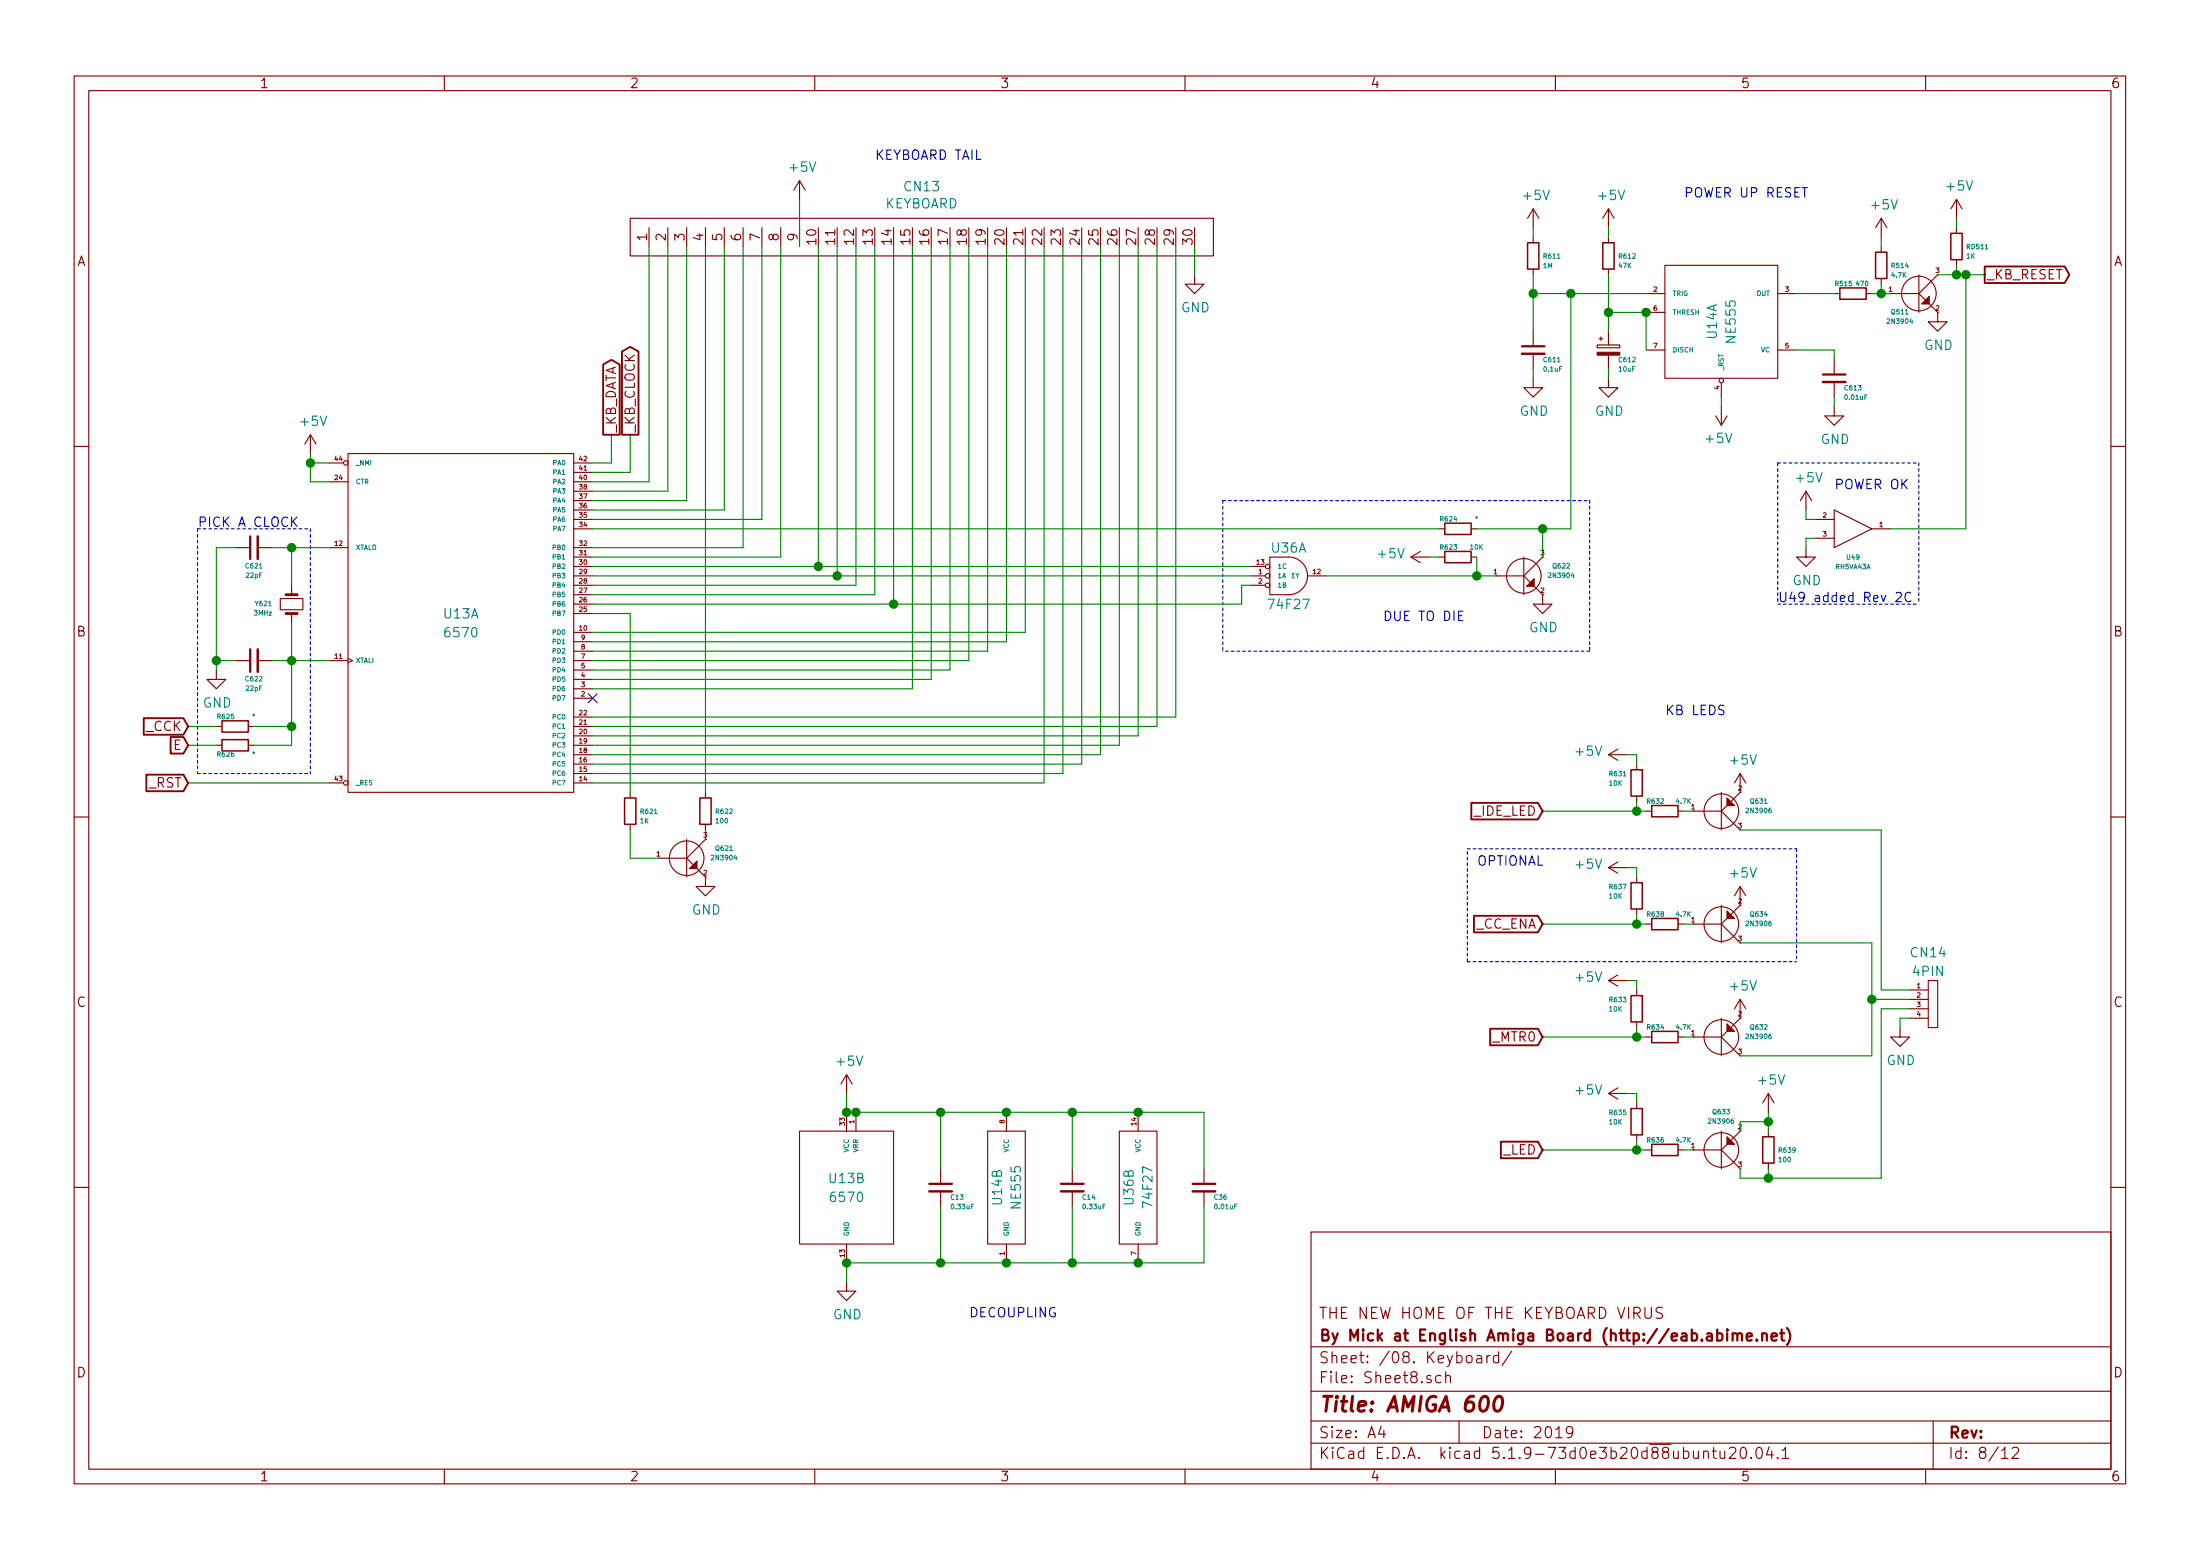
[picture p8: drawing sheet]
EESchema Schematic File Version 4
EELAYER 30 0
EELAYER END
$Descr A4 11693 8268
encoding utf-8
Sheet 8 12
Title "AMIGA 600"
Date "2019"
Rev ""
Comp "By Mick at English Amiga Board (http://eab.abime.net)"
Comment1 "THE NEW HOME OF THE KEYBOARD VIRUS"
Comment2 ""
Comment3 ""
Comment4 ""
$EndDescr
$Comp
L MyLibrary:4PIN CN14
U 1 1
P 10250 5300
F 0 "CN14" H 10250 5550 50  0000 C CNN
F 1 "4PIN" H 10250 5450 50  0000 C CNN
F 2 "MyLibrary:1x04_P2.54" H 10300 5250 50  0001 C CNN
F 3 "" H 10300 5250 50  0001 C CNN
	1    10250 5300
	1    0    0    -1  
$EndComp
Wire Wire Line
	10150 5250 10000 5250
Wire Wire Line
	10150 5300 9950 5300
Wire Wire Line
	8200 6100 8700 6100
Wire Wire Line
	8700 5850 8700 5800
Connection ~ 8700 6100
Wire Wire Line
	8700 6100 8700 6050
Wire Wire Line
	8750 6100 8700 6100
$Comp
L Device:R_Small R?
U 1 1
P 8700 5950
AR Path="/5D7A856D" Ref="R?"  Part="1" 
AR Path="/5DA623B3/5D7A856D" Ref="R?"  Part="1" 
AR Path="/5E01FB57/5D7A856D" Ref="R?"  Part="1" 
AR Path="/5DAF8FF2/5D7A856D" Ref="R?"  Part="1" 
AR Path="/5F45EE86/5D7A856D" Ref="R?"  Part="1" 
AR Path="/5DC36CF9/5D7A856D" Ref="R635"  Part="1" 
F 0 "R635" H 8550 6000 25  0000 L CNN
F 1 "10K" H 8550 5950 25  0000 L CNN
F 2 "MyLibrary:SMD_1206" H 8700 5950 50  0001 C CNN
F 3 "~" H 8700 5950 50  0001 C CNN
	1    8700 5950
	1    0    0    -1  
$EndComp
Text GLabel 8200 6100 0    50   Input ~ 0
_LED
Wire Wire Line
	8200 5500 8700 5500
Connection ~ 8700 5500
Wire Wire Line
	8700 5500 8700 5450
Wire Wire Line
	8750 5500 8700 5500
Text GLabel 8200 5500 0    50   Input ~ 0
_MTR0
Wire Wire Line
	8200 4900 8700 4900
Connection ~ 8700 4900
Wire Wire Line
	8700 4900 8700 4850
Wire Wire Line
	8750 4900 8700 4900
Text GLabel 8200 4900 0    50   Input ~ 0
_CC_ENA
Wire Wire Line
	10000 5350 10150 5350
$Comp
L MyLibrary:KEYBOARD CN13
U 1 1
P 4900 1250
F 0 "CN13" V 5165 1250 50  0000 C CNN
F 1 "KEYBOARD" V 5074 1250 50  0000 C CNN
F 2 "MyLibrary:FFC-30" H 4900 400 50  0001 C CNN
F 3 "" H 4900 400 50  0001 C CNN
	1    4900 1250
	0    -1   -1   0   
$EndComp
Wire Wire Line
	3150 2550 3450 2550
Wire Wire Line
	3450 2550 3450 1300
Wire Wire Line
	3150 2600 3550 2600
Wire Wire Line
	3550 2600 3550 1300
Wire Wire Line
	3150 2650 3650 2650
Wire Wire Line
	3650 2650 3650 1300
Wire Wire Line
	3150 2700 3850 2700
Wire Wire Line
	3850 2700 3850 1300
Wire Wire Line
	3950 1300 3950 2900
Wire Wire Line
	3950 2900 3150 2900
Wire Wire Line
	3150 2750 4050 2750
Wire Wire Line
	4050 2750 4050 1300
Wire Wire Line
	3150 2950 4150 2950
Wire Wire Line
	4150 2950 4150 1300
Wire Wire Line
	3150 3000 4350 3000
Wire Wire Line
	4350 3000 4350 1300
Wire Wire Line
	4250 1300 4250 1050
Wire Wire Line
	3150 3050 4450 3050
Wire Wire Line
	4450 3050 4450 1300
Connection ~ 4450 3050
Connection ~ 4350 3000
Wire Wire Line
	3150 3100 4550 3100
Wire Wire Line
	4550 3100 4550 1300
Wire Wire Line
	3150 3150 4650 3150
Wire Wire Line
	4650 3150 4650 1300
Wire Wire Line
	3150 3200 4750 3200
Wire Wire Line
	4750 3200 4750 1300
Wire Wire Line
	3150 3350 5450 3350
Wire Wire Line
	5450 3350 5450 1300
Wire Wire Line
	3150 3400 5350 3400
Wire Wire Line
	5350 3400 5350 1300
Wire Wire Line
	3150 3450 5250 3450
Wire Wire Line
	5250 3450 5250 1300
Wire Wire Line
	3150 3500 5150 3500
Wire Wire Line
	5150 3500 5150 1300
Wire Wire Line
	3150 3550 5050 3550
Wire Wire Line
	5050 3550 5050 1300
Wire Wire Line
	3150 3600 4950 3600
Wire Wire Line
	4950 3600 4950 1300
Wire Wire Line
	3150 3650 4850 3650
Wire Wire Line
	4850 3650 4850 1300
Wire Wire Line
	3150 3800 6250 3800
Wire Wire Line
	6250 3800 6250 1300
Wire Wire Line
	3150 3850 6150 3850
Wire Wire Line
	6150 3850 6150 1300
Wire Wire Line
	3150 3900 6050 3900
Wire Wire Line
	6050 3900 6050 1300
Wire Wire Line
	3150 3950 5950 3950
Wire Wire Line
	5950 3950 5950 1300
Wire Wire Line
	3150 4000 5850 4000
Wire Wire Line
	5850 4000 5850 1300
Wire Wire Line
	3150 4050 5750 4050
Wire Wire Line
	5750 4050 5750 1300
Wire Wire Line
	3150 4100 5650 4100
Wire Wire Line
	5650 4100 5650 1300
Wire Wire Line
	3150 4150 5550 4150
Wire Wire Line
	5550 4150 5550 1300
Wire Wire Line
	6350 1300 6350 1450
$Comp
L Device:Crystal_Small Y621
U 1 1
P 1550 3200
F 0 "Y621" V 1550 3300 25  0000 L CNN
F 1 "3MHz" V 1500 3300 25  0000 L CNN
F 2 "MyLibrary:Resonator" H 1550 3200 50  0001 C CNN
F 3 "~" H 1550 3200 50  0001 C CNN
	1    1550 3200
	0    -1   -1   0   
$EndComp
Wire Wire Line
	1550 3100 1550 2900
$Comp
L Device:C_Small EC?
U 1 1
P 1350 2900
AR Path="/5D4BF404" Ref="EC?"  Part="1" 
AR Path="/5DA623B3/5D4BF404" Ref="EC?"  Part="1" 
AR Path="/5E01FB57/5D4BF404" Ref="EC?"  Part="1" 
AR Path="/5DAF8FF2/5D4BF404" Ref="EC?"  Part="1" 
AR Path="/5DC36CF9/5D4BF404" Ref="C621"  Part="1" 
F 0 "C621" V 1250 2900 25  0000 C CNN
F 1 "22pF" V 1200 2900 25  0000 C CNN
F 2 "MyLibrary:SMD_1206" H 1350 2900 50  0001 C CNN
F 3 "~" H 1350 2900 50  0001 C CNN
	1    1350 2900
	0    -1   -1   0   
$EndComp
$Comp
L Device:C_Small EC?
U 1 1
P 1350 3500
AR Path="/5D4C386C" Ref="EC?"  Part="1" 
AR Path="/5DA623B3/5D4C386C" Ref="EC?"  Part="1" 
AR Path="/5E01FB57/5D4C386C" Ref="EC?"  Part="1" 
AR Path="/5DAF8FF2/5D4C386C" Ref="EC?"  Part="1" 
AR Path="/5DC36CF9/5D4C386C" Ref="C622"  Part="1" 
F 0 "C622" V 1250 3500 25  0000 C CNN
F 1 "22pF" V 1200 3500 25  0000 C CNN
F 2 "MyLibrary:SMD_1206" H 1350 3500 50  0001 C CNN
F 3 "~" H 1350 3500 50  0001 C CNN
	1    1350 3500
	0    -1   -1   0   
$EndComp
Wire Wire Line
	1450 3500 1550 3500
Connection ~ 1550 3500
Wire Wire Line
	1450 2900 1550 2900
Wire Wire Line
	1250 3500 1150 3500
Wire Wire Line
	1150 3500 1150 2900
Wire Wire Line
	1150 2900 1250 2900
Wire Wire Line
	1150 3500 1150 3550
Connection ~ 1150 3500
$Comp
L Device:R_Small R625
U 1 1
P 1250 3850
F 0 "R625" V 1300 3900 25  0000 C CNN
F 1 "*" V 1300 3750 25  0000 C CNN
F 2 "MyLibrary:SMD_1206" H 1250 3850 50  0001 C CNN
F 3 "~" H 1250 3850 50  0001 C CNN
	1    1250 3850
	0    -1   -1   0   
$EndComp
Wire Wire Line
	1350 3850 1550 3850
Wire Wire Line
	1350 3950 1550 3950
Wire Wire Line
	1550 3950 1550 3850
Text GLabel 1000 3850 0    50   Input ~ 0
_CCK
Text GLabel 1000 3950 0    50   Input ~ 0
E
Text GLabel 1000 4150 0    50   Input ~ 0
_RST
Connection ~ 1550 3850
Wire Wire Line
	1550 3500 1550 3850
Wire Wire Line
	1550 3300 1550 3500
$Comp
L Device:R_Small R621
U 1 1
P 3350 4300
F 0 "R621" H 3400 4300 25  0000 L CNN
F 1 "1K" H 3400 4250 25  0000 L CNN
F 2 "MyLibrary:SMD_1206" H 3350 4300 50  0001 C CNN
F 3 "~" H 3350 4300 50  0001 C CNN
	1    3350 4300
	1    0    0    -1  
$EndComp
$Comp
L MyLibrary:74F27 U36
U 1 1
P 6850 3050
F 0 "U36" H 6850 3200 50  0000 C CNN
F 1 "74F27" H 6850 2900 50  0000 C CNN
F 2 "MyLibrary:SOIC-14" H 6900 3200 50  0001 C CNN
F 3 "" H 6900 3200 50  0001 C CNN
	1    6850 3050
	1    0    0    -1  
$EndComp
Wire Wire Line
	3150 2800 7650 2800
$Comp
L Device:R_Small R?
U 1 1
P 7750 2950
AR Path="/5D622A06" Ref="R?"  Part="1" 
AR Path="/5DA623B3/5D622A06" Ref="R?"  Part="1" 
AR Path="/5E01FB57/5D622A06" Ref="R?"  Part="1" 
AR Path="/5DAF8FF2/5D622A06" Ref="R?"  Part="1" 
AR Path="/5F45EE86/5D622A06" Ref="R?"  Part="1" 
AR Path="/5DC36CF9/5D622A06" Ref="R623"  Part="1" 
F 0 "R623" V 7800 3000 25  0000 C CNN
F 1 "10K" V 7800 2850 25  0000 C CNN
F 2 "MyLibrary:SMD_1206" H 7750 2950 50  0001 C CNN
F 3 "~" H 7750 2950 50  0001 C CNN
	1    7750 2950
	0    -1   -1   0   
$EndComp
Wire Wire Line
	7600 2950 7650 2950
$Comp
L Device:R_Small R?
U 1 1
P 7750 2800
AR Path="/5D5E87E0" Ref="R?"  Part="1" 
AR Path="/5DA623B3/5D5E87E0" Ref="R?"  Part="1" 
AR Path="/5E01FB57/5D5E87E0" Ref="R?"  Part="1" 
AR Path="/5DAF8FF2/5D5E87E0" Ref="R?"  Part="1" 
AR Path="/5F45EE86/5D5E87E0" Ref="R?"  Part="1" 
AR Path="/5DC36CF9/5D5E87E0" Ref="R624"  Part="1" 
F 0 "R624" V 7800 2850 25  0000 C CNN
F 1 "*" V 7800 2700 25  0000 C CNN
F 2 "MyLibrary:SMD_1206" H 7750 2800 50  0001 C CNN
F 3 "~" H 7750 2800 50  0001 C CNN
	1    7750 2800
	0    -1   -1   0   
$EndComp
Wire Wire Line
	9750 2100 9750 2150
Wire Wire Line
	9750 1850 9750 1900
$Comp
L Device:C_Small C?
U 1 1
P 9750 2000
AR Path="/5D5C2C55" Ref="C?"  Part="1" 
AR Path="/5DA623B3/5D5C2C55" Ref="C?"  Part="1" 
AR Path="/5E01FB57/5D5C2C55" Ref="C?"  Part="1" 
AR Path="/5DAF8FF2/5D5C2C55" Ref="C?"  Part="1" 
AR Path="/5DC36CF9/5D5C2C55" Ref="C613"  Part="1" 
F 0 "C613" H 9800 1950 25  0000 L CNN
F 1 "0.01uF" H 9800 1900 25  0000 L CNN
F 2 "MyLibrary:SMD_1206" H 9750 2000 50  0001 C CNN
F 3 "~" H 9750 2000 50  0001 C CNN
	1    9750 2000
	1    0    0    -1  
$EndComp
Wire Wire Line
	8150 1950 8150 2000
Wire Wire Line
	8550 1950 8550 2000
Wire Wire Line
	8150 1200 8150 1250
Wire Wire Line
	8550 1200 8550 1250
Wire Wire Line
	8150 1550 8350 1550
$Comp
L Device:C_Small EC?
U 1 1
P 8150 1850
AR Path="/5D4B8E4C" Ref="EC?"  Part="1" 
AR Path="/5DA623B3/5D4B8E4C" Ref="EC?"  Part="1" 
AR Path="/5E01FB57/5D4B8E4C" Ref="EC?"  Part="1" 
AR Path="/5DAF8FF2/5D4B8E4C" Ref="EC?"  Part="1" 
AR Path="/5DC36CF9/5D4B8E4C" Ref="C611"  Part="1" 
F 0 "C611" H 8200 1800 25  0000 L CNN
F 1 "0.1uF" H 8200 1750 25  0000 L CNN
F 2 "MyLibrary:SMD_1206" H 8150 1850 50  0001 C CNN
F 3 "~" H 8150 1850 50  0001 C CNN
	1    8150 1850
	1    0    0    -1  
$EndComp
$Comp
L Device:R_Small ER?
U 1 1
P 8150 1350
AR Path="/5D4A44DE" Ref="ER?"  Part="1" 
AR Path="/5DA623B3/5D4A44DE" Ref="ER?"  Part="1" 
AR Path="/5E01FB57/5D4A44DE" Ref="ER?"  Part="1" 
AR Path="/5DAF8FF2/5D4A44DE" Ref="ER?"  Part="1" 
AR Path="/5F45EE86/5D4A44DE" Ref="ER?"  Part="1" 
AR Path="/5DC36CF9/5D4A44DE" Ref="R611"  Part="1" 
F 0 "R611" H 8200 1350 25  0000 L CNN
F 1 "1M" H 8200 1300 25  0000 L CNN
F 2 "MyLibrary:SMD_1206" H 8150 1350 50  0001 C CNN
F 3 "~" H 8150 1350 50  0001 C CNN
	1    8150 1350
	1    0    0    -1  
$EndComp
$Comp
L Device:R_Small ER?
U 1 1
P 8550 1350
AR Path="/5D49EA52" Ref="ER?"  Part="1" 
AR Path="/5DA623B3/5D49EA52" Ref="ER?"  Part="1" 
AR Path="/5E01FB57/5D49EA52" Ref="ER?"  Part="1" 
AR Path="/5DAF8FF2/5D49EA52" Ref="ER?"  Part="1" 
AR Path="/5F45EE86/5D49EA52" Ref="ER?"  Part="1" 
AR Path="/5DC36CF9/5D49EA52" Ref="R612"  Part="1" 
F 0 "R612" H 8600 1350 25  0000 L CNN
F 1 "47K" H 8600 1300 25  0000 L CNN
F 2 "MyLibrary:SMD_1206" H 8550 1350 50  0001 C CNN
F 3 "~" H 8550 1350 50  0001 C CNN
	1    8550 1350
	1    0    0    -1  
$EndComp
Wire Wire Line
	9950 1550 10000 1550
Wire Wire Line
	9600 2700 9600 2750
Wire Wire Line
	9600 2850 9600 2900
Text Notes 9750 2600 0    50   ~ 0
POWER OK
Text Notes 8950 1050 0    50   ~ 0
POWER UP RESET
Text Notes 4650 850  0    50   ~ 0
KEYBOARD TAIL
Text Notes 1050 2800 0    50   ~ 0
PICK A CLOCK
$Comp
L Device:C_Small C?
U 1 1
P 5000 6300
AR Path="/5D803691" Ref="C?"  Part="1" 
AR Path="/5E01FB57/5D803691" Ref="C?"  Part="1" 
AR Path="/5DC36CF9/5D803691" Ref="C13"  Part="1" 
F 0 "C13" H 5050 6250 25  0000 L CNN
F 1 "0.33uF" H 5050 6200 25  0000 L CNN
F 2 "MyLibrary:SMD_1210" H 5000 6300 50  0001 C CNN
F 3 "~" H 5000 6300 50  0001 C CNN
	1    5000 6300
	1    0    0    -1  
$EndComp
$Comp
L Device:C_Small C?
U 1 1
P 5700 6300
AR Path="/5D92637B" Ref="C?"  Part="1" 
AR Path="/5E01FB57/5D92637B" Ref="C?"  Part="1" 
AR Path="/5DC36CF9/5D92637B" Ref="C14"  Part="1" 
F 0 "C14" H 5750 6250 25  0000 L CNN
F 1 "0.33uF" H 5750 6200 25  0000 L CNN
F 2 "MyLibrary:SMD_1210" H 5700 6300 50  0001 C CNN
F 3 "~" H 5700 6300 50  0001 C CNN
	1    5700 6300
	1    0    0    -1  
$EndComp
$Comp
L Device:C_Small C?
U 1 1
P 6400 6300
AR Path="/5D97D3D0" Ref="C?"  Part="1" 
AR Path="/5E01FB57/5D97D3D0" Ref="C?"  Part="1" 
AR Path="/5DC36CF9/5D97D3D0" Ref="C36"  Part="1" 
F 0 "C36" H 6450 6250 25  0000 L CNN
F 1 "0.01uF" H 6450 6200 25  0000 L CNN
F 2 "MyLibrary:SMD_1206" H 6400 6300 50  0001 C CNN
F 3 "~" H 6400 6300 50  0001 C CNN
	1    6400 6300
	1    0    0    -1  
$EndComp
Text Notes 5150 7000 0    50   ~ 0
DECOUPLING
Text Notes 8850 3800 0    50   ~ 0
KB LEDS
Text GLabel 3250 2300 1    50   Output ~ 0
_KB_DATA
Text GLabel 3350 2300 1    50   Output ~ 0
_KB_CLOCK
Wire Wire Line
	3150 2500 3350 2500
Wire Wire Line
	3350 2500 3350 2300
Wire Wire Line
	3150 2450 3250 2450
Wire Wire Line
	3250 2450 3250 2300
NoConn ~ 3150 3700
$Comp
L Device:R_Small R622
U 1 1
P 3750 4300
F 0 "R622" H 3800 4300 25  0000 L CNN
F 1 "100" H 3800 4250 25  0000 L CNN
F 2 "MyLibrary:SMD_1206" H 3750 4300 50  0001 C CNN
F 3 "~" H 3750 4300 50  0001 C CNN
	1    3750 4300
	1    0    0    -1  
$EndComp
Wire Wire Line
	3750 4200 3750 1300
Connection ~ 9950 5300
Wire Notes Line
	1050 2800 1050 4100
Wire Notes Line
	1050 4100 1650 4100
Wire Notes Line
	1050 2800 1650 2800
Wire Notes Line
	1650 2800 1650 4100
$Comp
L Device:R_Small R?
U 1 1
P 9850 1550
AR Path="/5D6E525B" Ref="R?"  Part="1" 
AR Path="/5DA623B3/5D6E525B" Ref="R?"  Part="1" 
AR Path="/5E01FB57/5D6E525B" Ref="R?"  Part="1" 
AR Path="/5DAF8FF2/5D6E525B" Ref="R?"  Part="1" 
AR Path="/5F45EE86/5D6E525B" Ref="R?"  Part="1" 
AR Path="/5DC36CF9/5D6E525B" Ref="R515"  Part="1" 
F 0 "R515" V 9900 1600 25  0000 C CNN
F 1 "470" V 9900 1500 25  0000 C CNN
F 2 "MyLibrary:SMD_1206" H 9850 1550 50  0001 C CNN
F 3 "~" H 9850 1550 50  0001 C CNN
	1    9850 1550
	0    -1   -1   0   
$EndComp
Wire Wire Line
	9550 1850 9750 1850
Wire Wire Line
	1650 2450 1650 2400
Wire Wire Line
	1650 2550 1650 2450
Connection ~ 1650 2450
Wire Wire Line
	1650 2450 1750 2450
Wire Wire Line
	1750 2550 1650 2550
Wire Wire Line
	7850 2950 7850 3050
Wire Wire Line
	7850 3050 7950 3050
Wire Wire Line
	9550 1550 9750 1550
Wire Wire Line
	8550 1450 8550 1650
Connection ~ 8550 1650
Wire Wire Line
	8550 1650 8550 1750
Wire Notes Line
	6500 2650 6500 3450
Wire Wire Line
	8700 5200 8700 5250
$Comp
L Device:R_Small R626
U 1 1
P 1250 3950
F 0 "R626" V 1200 4000 25  0000 C CNN
F 1 "*" V 1200 3850 25  0000 C CNN
F 2 "MyLibrary:SMD_1206" H 1250 3950 50  0001 C CNN
F 3 "~" H 1250 3950 50  0001 C CNN
	1    1250 3950
	0    -1   -1   0   
$EndComp
$Comp
L Device:R_Small R?
U 1 1
P 8850 5500
AR Path="/5D7C5499" Ref="R?"  Part="1" 
AR Path="/5DA623B3/5D7C5499" Ref="R?"  Part="1" 
AR Path="/5E01FB57/5D7C5499" Ref="R?"  Part="1" 
AR Path="/5DAF8FF2/5D7C5499" Ref="R?"  Part="1" 
AR Path="/5F45EE86/5D7C5499" Ref="R?"  Part="1" 
AR Path="/5DC36CF9/5D7C5499" Ref="R634"  Part="1" 
F 0 "R634" V 8900 5550 25  0000 C CNN
F 1 "4.7K" V 8900 5400 25  0000 C CNN
F 2 "MyLibrary:SMD_1206" H 8850 5500 50  0001 C CNN
F 3 "~" H 8850 5500 50  0001 C CNN
	1    8850 5500
	0    -1   -1   0   
$EndComp
Wire Wire Line
	3350 3250 3350 4200
Wire Wire Line
	3150 3250 3350 3250
Wire Wire Line
	9600 2750 9650 2750
Wire Wire Line
	9600 2850 9650 2850
Wire Wire Line
	9400 6250 9400 6200
Wire Wire Line
	9400 6000 9400 5950
$Comp
L Device:R_Small R?
U 1 1
P 9400 6100
AR Path="/610B3A8A" Ref="R?"  Part="1" 
AR Path="/5DA623B3/610B3A8A" Ref="R?"  Part="1" 
AR Path="/5E01FB57/610B3A8A" Ref="R?"  Part="1" 
AR Path="/5DAF8FF2/610B3A8A" Ref="R?"  Part="1" 
AR Path="/5F45EE86/610B3A8A" Ref="R?"  Part="1" 
AR Path="/5DC36CF9/610B3A8A" Ref="R639"  Part="1" 
F 0 "R639" H 9450 6100 25  0000 L CNN
F 1 "100" H 9450 6050 25  0000 L CNN
F 2 "MyLibrary:SMD_1206" H 9400 6100 50  0001 C CNN
F 3 "~" H 9400 6100 50  0001 C CNN
	1    9400 6100
	1    0    0    -1  
$EndComp
Wire Wire Line
	9250 4400 10000 4400
Wire Wire Line
	10100 5450 10100 5400
Wire Wire Line
	10100 5400 10150 5400
Wire Notes Line
	8450 2650 8450 3450
Text Notes 7350 3300 0    50   ~ 0
DUE TO DIE
$Comp
L Device:R_Small R?
U 1 1
P 8850 6100
AR Path="/5D7C7A7A" Ref="R?"  Part="1" 
AR Path="/5DA623B3/5D7C7A7A" Ref="R?"  Part="1" 
AR Path="/5E01FB57/5D7C7A7A" Ref="R?"  Part="1" 
AR Path="/5DAF8FF2/5D7C7A7A" Ref="R?"  Part="1" 
AR Path="/5F45EE86/5D7C7A7A" Ref="R?"  Part="1" 
AR Path="/5DC36CF9/5D7C7A7A" Ref="R636"  Part="1" 
F 0 "R636" V 8900 6150 25  0000 C CNN
F 1 "4.7K" V 8900 6000 25  0000 C CNN
F 2 "MyLibrary:SMD_1206" H 8850 6100 50  0001 C CNN
F 3 "~" H 8850 6100 50  0001 C CNN
	1    8850 6100
	0    -1   -1   0   
$EndComp
Text Notes 9450 3200 0    50   ~ 0
U49 added Rev 2C
Wire Notes Line
	10200 2450 10200 3200
Wire Notes Line
	9450 2450 10200 2450
Wire Notes Line
	9450 3200 10200 3200
Wire Notes Line
	9450 2450 9450 3200
Wire Wire Line
	1550 2900 1750 2900
Connection ~ 1550 2900
Wire Wire Line
	1550 3500 1750 3500
Wire Wire Line
	1000 3950 1150 3950
Wire Wire Line
	1000 3850 1150 3850
Wire Wire Line
	10000 1500 10000 1550
$Comp
L Device:R_Small R?
U 1 1
P 10000 1400
AR Path="/5D6F58C3" Ref="R?"  Part="1" 
AR Path="/5DA623B3/5D6F58C3" Ref="R?"  Part="1" 
AR Path="/5E01FB57/5D6F58C3" Ref="R?"  Part="1" 
AR Path="/5DAF8FF2/5D6F58C3" Ref="R?"  Part="1" 
AR Path="/5F45EE86/5D6F58C3" Ref="R?"  Part="1" 
AR Path="/5DC36CF9/5D6F58C3" Ref="R514"  Part="1" 
F 0 "R514" H 10050 1400 25  0000 L CNN
F 1 "4.7K" H 10050 1350 25  0000 L CNN
F 2 "MyLibrary:SMD_1206" H 10000 1400 50  0001 C CNN
F 3 "~" H 10000 1400 50  0001 C CNN
	1    10000 1400
	1    0    0    -1  
$EndComp
Wire Wire Line
	10000 1250 10000 1300
Wire Notes Line
	6500 2650 8450 2650
Wire Notes Line
	8450 3450 6500 3450
$Comp
L Device:R_Small R?
U 1 1
P 8700 5350
AR Path="/5D7A2689" Ref="R?"  Part="1" 
AR Path="/5DA623B3/5D7A2689" Ref="R?"  Part="1" 
AR Path="/5E01FB57/5D7A2689" Ref="R?"  Part="1" 
AR Path="/5DAF8FF2/5D7A2689" Ref="R?"  Part="1" 
AR Path="/5F45EE86/5D7A2689" Ref="R?"  Part="1" 
AR Path="/5DC36CF9/5D7A2689" Ref="R633"  Part="1" 
F 0 "R633" H 8550 5400 25  0000 L CNN
F 1 "10K" H 8550 5350 25  0000 L CNN
F 2 "MyLibrary:SMD_1206" H 8700 5350 50  0001 C CNN
F 3 "~" H 8700 5350 50  0001 C CNN
	1    8700 5350
	1    0    0    -1  
$EndComp
$Comp
L Device:CP_Small C?
U 1 1
P 8550 1850
AR Path="/5E01FB57/5D4EDF8B" Ref="C?"  Part="1" 
AR Path="/5DC36CF9/5D4EDF8B" Ref="C612"  Part="1" 
AR Path="/5D4EDF8B" Ref="C612"  Part="1" 
F 0 "C612" H 8600 1800 25  0000 L CNN
F 1 "10uF" H 8600 1750 25  0000 L CNN
F 2 "MyLibrary:C_SMD_D5" H 8550 1850 50  0001 C CNN
F 3 "~" H 8550 1850 50  0001 C CNN
	1    8550 1850
	1    0    0    -1  
$EndComp
Wire Wire Line
	1000 4150 1750 4150
Connection ~ 4750 3200
Wire Wire Line
	6600 3200 6600 3100
Text Notes 7850 4600 0    50   ~ 0
OPTIONAL
Wire Wire Line
	8700 5800 8650 5800
Wire Wire Line
	8700 5200 8650 5200
$Comp
L Device:R_Small R?
U 1 1
P 8850 4900
AR Path="/5D7C0278" Ref="R?"  Part="1" 
AR Path="/5DA623B3/5D7C0278" Ref="R?"  Part="1" 
AR Path="/5E01FB57/5D7C0278" Ref="R?"  Part="1" 
AR Path="/5DAF8FF2/5D7C0278" Ref="R?"  Part="1" 
AR Path="/5F45EE86/5D7C0278" Ref="R?"  Part="1" 
AR Path="/5DC36CF9/5D7C0278" Ref="R638"  Part="1" 
F 0 "R638" V 8900 4950 25  0000 C CNN
F 1 "4.7K" V 8900 4800 25  0000 C CNN
F 2 "MyLibrary:SMD_1206" H 8850 4900 50  0001 C CNN
F 3 "~" H 8850 4900 50  0001 C CNN
	1    8850 4900
	0    -1   -1   0   
$EndComp
$Comp
L Device:R_Small R?
U 1 1
P 8700 4750
AR Path="/5D79F88D" Ref="R?"  Part="1" 
AR Path="/5DA623B3/5D79F88D" Ref="R?"  Part="1" 
AR Path="/5E01FB57/5D79F88D" Ref="R?"  Part="1" 
AR Path="/5DAF8FF2/5D79F88D" Ref="R?"  Part="1" 
AR Path="/5F45EE86/5D79F88D" Ref="R?"  Part="1" 
AR Path="/5DC36CF9/5D79F88D" Ref="R637"  Part="1" 
F 0 "R637" H 8550 4800 25  0000 L CNN
F 1 "10K" H 8550 4750 25  0000 L CNN
F 2 "MyLibrary:SMD_1206" H 8700 4750 50  0001 C CNN
F 3 "~" H 8700 4750 50  0001 C CNN
	1    8700 4750
	1    0    0    -1  
$EndComp
$Comp
L MyLibrary:2N3904 Q?
U 1 1
P 8100 3050
AR Path="/5DAF8FF2/604A9A49" Ref="Q?"  Part="1" 
AR Path="/5DC36CF9/604A9A49" Ref="Q622"  Part="1" 
F 0 "Q622" H 7900 3000 25  0000 C CNN
F 1 "2N3904" H 7900 3050 25  0000 C CNN
F 2 "MyLibrary:SOT-23" H 8100 3050 50  0001 C CNN
F 3 "" H 8100 3050 50  0001 C CNN
	1    8100 3050
	-1   0    0    1   
$EndComp
Wire Wire Line
	8200 2950 8200 2800
$Comp
L MyLibrary:2N3904 Q?
U 1 1
P 10200 1550
AR Path="/5DAF8FF2/60544B97" Ref="Q?"  Part="1" 
AR Path="/5DC36CF9/60544B97" Ref="Q511"  Part="1" 
F 0 "Q511" H 10300 1650 25  0000 C CNN
F 1 "2N3904" H 10300 1700 25  0000 C CNN
F 2 "MyLibrary:SOT-23" H 10200 1550 50  0001 C CNN
F 3 "" H 10200 1550 50  0001 C CNN
	1    10200 1550
	-1   0    0    1   
$EndComp
Connection ~ 10400 1450
Text GLabel 10550 1450 2    50   Output ~ 0
_KB_RESET
Wire Wire Line
	10400 1400 10400 1450
Wire Wire Line
	10400 1450 10450 1450
$Comp
L Device:R_Small R?
U 1 1
P 10400 1300
AR Path="/5D6FD29C" Ref="R?"  Part="1" 
AR Path="/5DA623B3/5D6FD29C" Ref="R?"  Part="1" 
AR Path="/5E01FB57/5D6FD29C" Ref="R?"  Part="1" 
AR Path="/5DAF8FF2/5D6FD29C" Ref="R?"  Part="1" 
AR Path="/5F45EE86/5D6FD29C" Ref="R?"  Part="1" 
AR Path="/5DC36CF9/5D6FD29C" Ref="RD511"  Part="1" 
F 0 "RD511" H 10450 1300 25  0000 L CNN
F 1 "1K" H 10450 1250 25  0000 L CNN
F 2 "MyLibrary:SMD_1206" H 10400 1300 50  0001 C CNN
F 3 "~" H 10400 1300 50  0001 C CNN
	1    10400 1300
	1    0    0    -1  
$EndComp
Wire Wire Line
	10400 1150 10400 1200
Wire Wire Line
	10300 1450 10400 1450
Wire Wire Line
	10000 1550 10050 1550
Connection ~ 10450 1450
Wire Wire Line
	10450 1450 10550 1450
$Comp
L MyLibrary:RH5VA43A U49
U 1 1
P 9850 2800
F 0 "U49" H 9850 2650 25  0000 C CNN
F 1 "RH5VA43A" H 9850 2600 25  0000 C CNN
F 2 "MyLibrary:SOT-89" H 9750 2800 50  0001 C CNN
F 3 "" H 9750 2800 50  0001 C CNN
	1    9850 2800
	1    0    0    -1  
$EndComp
Wire Wire Line
	3750 4400 3750 4450
$Comp
L MyLibrary:2N3904 Q?
U 1 1
P 3650 4550
AR Path="/5DAF8FF2/60638054" Ref="Q?"  Part="1" 
AR Path="/5DC36CF9/60638054" Ref="Q621"  Part="1" 
F 0 "Q621" H 3450 4500 25  0000 C CNN
F 1 "2N3904" H 3450 4550 25  0000 C CNN
F 2 "MyLibrary:SOT-23" H 3650 4550 50  0001 C CNN
F 3 "" H 3650 4550 50  0001 C CNN
	1    3650 4550
	-1   0    0    1   
$EndComp
$Comp
L MyLibrary:2N3906 Q631
U 1 1
P 9150 4300
F 0 "Q631" H 8950 4250 25  0000 C CNN
F 1 "2N3906" H 8950 4300 25  0000 C CNN
F 2 "MyLibrary:SOT-23" H 9150 4300 50  0001 C CNN
F 3 "" H 9150 4300 50  0001 C CNN
	1    9150 4300
	-1   0    0    1   
$EndComp
$Comp
L Device:R_Small ER?
U 1 1
P 8850 4300
AR Path="/5D795821" Ref="ER?"  Part="1" 
AR Path="/5DA623B3/5D795821" Ref="ER?"  Part="1" 
AR Path="/5E01FB57/5D795821" Ref="ER?"  Part="1" 
AR Path="/5DAF8FF2/5D795821" Ref="ER?"  Part="1" 
AR Path="/5F45EE86/5D795821" Ref="ER?"  Part="1" 
AR Path="/5DC36CF9/5D795821" Ref="R632"  Part="1" 
F 0 "R632" V 8900 4350 25  0000 C CNN
F 1 "4.7K" V 8900 4200 25  0000 C CNN
F 2 "MyLibrary:SMD_1206" H 8850 4300 50  0001 C CNN
F 3 "~" H 8850 4300 50  0001 C CNN
	1    8850 4300
	0    -1   -1   0   
$EndComp
Text GLabel 8200 4300 0    50   Input ~ 0
_IDE_LED
$Comp
L Device:R_Small ER?
U 1 1
P 8700 4150
AR Path="/5D799E4B" Ref="ER?"  Part="1" 
AR Path="/5DA623B3/5D799E4B" Ref="ER?"  Part="1" 
AR Path="/5E01FB57/5D799E4B" Ref="ER?"  Part="1" 
AR Path="/5DAF8FF2/5D799E4B" Ref="ER?"  Part="1" 
AR Path="/5F45EE86/5D799E4B" Ref="ER?"  Part="1" 
AR Path="/5DC36CF9/5D799E4B" Ref="R631"  Part="1" 
F 0 "R631" H 8550 4200 25  0000 L CNN
F 1 "10K" H 8550 4150 25  0000 L CNN
F 2 "MyLibrary:SMD_1206" H 8700 4150 50  0001 C CNN
F 3 "~" H 8700 4150 50  0001 C CNN
	1    8700 4150
	1    0    0    -1  
$EndComp
Wire Wire Line
	8750 4300 8700 4300
Wire Wire Line
	8700 4300 8700 4250
Connection ~ 8700 4300
Wire Wire Line
	8200 4300 8700 4300
Wire Wire Line
	8950 4300 9000 4300
$Comp
L MyLibrary:2N3906 Q634
U 1 1
P 9150 4900
F 0 "Q634" H 8950 4850 25  0000 C CNN
F 1 "2N3906" H 8950 4900 25  0000 C CNN
F 2 "MyLibrary:SOT-23" H 9150 4900 50  0001 C CNN
F 3 "" H 9150 4900 50  0001 C CNN
	1    9150 4900
	-1   0    0    1   
$EndComp
Wire Wire Line
	8950 4900 9000 4900
Wire Wire Line
	9250 5000 9950 5000
$Comp
L MyLibrary:2N3906 Q632
U 1 1
P 9150 5500
F 0 "Q632" H 8950 5450 25  0000 C CNN
F 1 "2N3906" H 8950 5500 25  0000 C CNN
F 2 "MyLibrary:SOT-23" H 9150 5500 50  0001 C CNN
F 3 "" H 9150 5500 50  0001 C CNN
	1    9150 5500
	-1   0    0    1   
$EndComp
Wire Wire Line
	8950 5500 9000 5500
Wire Wire Line
	9250 5600 9950 5600
$Comp
L MyLibrary:2N3906 Q633
U 1 1
P 9150 6100
F 0 "Q633" H 9150 5900 25  0000 C CNN
F 1 "2N3906" H 9150 5950 25  0000 C CNN
F 2 "MyLibrary:SOT-23" H 9150 6100 50  0001 C CNN
F 3 "" H 9150 6100 50  0001 C CNN
	1    9150 6100
	-1   0    0    1   
$EndComp
Wire Wire Line
	8950 6100 9000 6100
Wire Wire Line
	9250 6200 9250 6250
$Comp
L MyLibrary:6570 U13
U 1 1
P 2450 3300
AR Path="/5D43CDCA" Ref="U13"  Part="1" 
AR Path="/5DC36CF9/5D43CDCA" Ref="U13"  Part="1" 
F 0 "U13" H 2450 3350 50  0000 C CNN
F 1 "6570" H 2450 3250 50  0000 C CNN
F 2 "MyLibrary:PLCC-44" H 2450 3300 50  0001 C CNN
F 3 "" H 2450 3300 50  0001 C CNN
	1    2450 3300
	1    0    0    -1  
$EndComp
$Comp
L power:GND #PWR0213
U 1 1
P 8200 3150
F 0 "#PWR0213" H 8200 2900 50  0001 C CNN
F 1 "GND" H 8205 2977 50  0000 C CNN
F 2 "" H 8200 3150 50  0001 C CNN
F 3 "" H 8200 3150 50  0001 C CNN
	1    8200 3150
	1    0    0    -1  
$EndComp
$Comp
L power:GND #PWR0214
U 1 1
P 9600 2900
F 0 "#PWR0214" H 9600 2650 50  0001 C CNN
F 1 "GND" H 9605 2727 50  0000 C CNN
F 2 "" H 9600 2900 50  0001 C CNN
F 3 "" H 9600 2900 50  0001 C CNN
	1    9600 2900
	1    0    0    -1  
$EndComp
$Comp
L power:GND #PWR0215
U 1 1
P 8550 2000
F 0 "#PWR0215" H 8550 1750 50  0001 C CNN
F 1 "GND" H 8555 1827 50  0000 C CNN
F 2 "" H 8550 2000 50  0001 C CNN
F 3 "" H 8550 2000 50  0001 C CNN
	1    8550 2000
	1    0    0    -1  
$EndComp
$Comp
L power:GND #PWR0216
U 1 1
P 8150 2000
F 0 "#PWR0216" H 8150 1750 50  0001 C CNN
F 1 "GND" H 8155 1827 50  0000 C CNN
F 2 "" H 8150 2000 50  0001 C CNN
F 3 "" H 8150 2000 50  0001 C CNN
	1    8150 2000
	1    0    0    -1  
$EndComp
$Comp
L power:GND #PWR0217
U 1 1
P 9750 2150
F 0 "#PWR0217" H 9750 1900 50  0001 C CNN
F 1 "GND" H 9755 1977 50  0000 C CNN
F 2 "" H 9750 2150 50  0001 C CNN
F 3 "" H 9750 2150 50  0001 C CNN
	1    9750 2150
	1    0    0    -1  
$EndComp
$Comp
L power:GND #PWR0218
U 1 1
P 10300 1650
F 0 "#PWR0218" H 10300 1400 50  0001 C CNN
F 1 "GND" H 10305 1477 50  0000 C CNN
F 2 "" H 10300 1650 50  0001 C CNN
F 3 "" H 10300 1650 50  0001 C CNN
	1    10300 1650
	1    0    0    -1  
$EndComp
$Comp
L power:GND #PWR0219
U 1 1
P 3750 4650
F 0 "#PWR0219" H 3750 4400 50  0001 C CNN
F 1 "GND" H 3755 4477 50  0000 C CNN
F 2 "" H 3750 4650 50  0001 C CNN
F 3 "" H 3750 4650 50  0001 C CNN
	1    3750 4650
	1    0    0    -1  
$EndComp
$Comp
L power:GND #PWR0220
U 1 1
P 6350 1450
F 0 "#PWR0220" H 6350 1200 50  0001 C CNN
F 1 "GND" H 6355 1277 50  0000 C CNN
F 2 "" H 6350 1450 50  0001 C CNN
F 3 "" H 6350 1450 50  0001 C CNN
	1    6350 1450
	1    0    0    -1  
$EndComp
$Comp
L power:GND #PWR0221
U 1 1
P 1150 3550
F 0 "#PWR0221" H 1150 3300 50  0001 C CNN
F 1 "GND" H 1155 3377 50  0000 C CNN
F 2 "" H 1150 3550 50  0001 C CNN
F 3 "" H 1150 3550 50  0001 C CNN
	1    1150 3550
	1    0    0    -1  
$EndComp
$Comp
L power:GND #PWR0222
U 1 1
P 10100 5450
F 0 "#PWR0222" H 10100 5200 50  0001 C CNN
F 1 "GND" H 10105 5277 50  0000 C CNN
F 2 "" H 10100 5450 50  0001 C CNN
F 3 "" H 10100 5450 50  0001 C CNN
	1    10100 5450
	1    0    0    -1  
$EndComp
Wire Notes Line
	7800 4500 9550 4500
Wire Notes Line
	7800 5100 9550 5100
$Comp
L power:GND #PWR?
U 1 1
P 4500 6800
AR Path="/5E01FB57/62F8C314" Ref="#PWR?"  Part="1" 
AR Path="/5D611ECC/62F8C314" Ref="#PWR?"  Part="1" 
AR Path="/5EE72F89/62F8C314" Ref="#PWR?"  Part="1" 
AR Path="/5F45EE86/62F8C314" Ref="#PWR?"  Part="1" 
AR Path="/5DC36CF9/62F8C314" Ref="#PWR0232"  Part="1" 
F 0 "#PWR0232" H 4500 6550 50  0001 C CNN
F 1 "GND" H 4505 6627 50  0000 C CNN
F 2 "" H 4500 6800 50  0001 C CNN
F 3 "" H 4500 6800 50  0001 C CNN
	1    4500 6800
	1    0    0    -1  
$EndComp
Wire Wire Line
	4500 5800 4500 5900
Wire Wire Line
	4500 6700 4500 6800
Wire Wire Line
	4500 5900 4550 5900
Wire Wire Line
	5000 6400 5000 6700
Wire Wire Line
	5000 5900 5000 6200
$Comp
L MyLibrary:6570 U13
U 2 1
P 4500 6300
F 0 "U13" H 4500 6350 50  0000 C CNN
F 1 "6570" H 4500 6250 50  0000 C CNN
F 2 "MyLibrary:PLCC-44" H 4500 6300 50  0001 C CNN
F 3 "" H 4500 6300 50  0001 C CNN
	2    4500 6300
	1    0    0    -1  
$EndComp
Connection ~ 4550 5900
Connection ~ 4500 6700
Connection ~ 4500 5900
Connection ~ 5000 5900
Wire Wire Line
	5000 5900 5350 5900
Connection ~ 5000 6700
Wire Wire Line
	4500 6700 5000 6700
Wire Wire Line
	4550 5900 5000 5900
Wire Wire Line
	4450 3050 6650 3050
Wire Wire Line
	4350 3000 6650 3000
Wire Wire Line
	6600 3100 6650 3100
Wire Wire Line
	4750 3200 6600 3200
Wire Wire Line
	7050 3050 7850 3050
Wire Wire Line
	9150 2100 9150 2150
$Comp
L MyLibrary:NE555 U14
U 1 1
P 9150 1700
F 0 "U14" V 9100 1700 50  0000 C CNN
F 1 "NE555" V 9200 1700 50  0000 C CNN
F 2 "MyLibrary:SOIC-8" H 9000 1600 50  0001 C CNN
F 3 "" H 9000 1600 50  0001 C CNN
	1    9150 1700
	1    0    0    -1  
$EndComp
Wire Wire Line
	8750 1650 8550 1650
Wire Wire Line
	8350 1550 8350 2800
Wire Wire Line
	8350 1550 8750 1550
Connection ~ 8350 1550
Wire Wire Line
	8750 1850 8750 1650
Connection ~ 8750 1650
$Comp
L MyLibrary:NE555 U14
U 2 1
P 5350 6300
F 0 "U14" V 5300 6300 50  0000 C CNN
F 1 "NE555" V 5400 6300 50  0000 C CNN
F 2 "MyLibrary:SOIC-8" H 5200 6200 50  0001 C CNN
F 3 "" H 5200 6200 50  0001 C CNN
	2    5350 6300
	1    0    0    -1  
$EndComp
Connection ~ 5350 6700
Wire Wire Line
	5350 6700 5000 6700
Connection ~ 5350 5900
Wire Wire Line
	5700 5900 5700 6200
Wire Wire Line
	5350 5900 5700 5900
Wire Wire Line
	5700 6400 5700 6700
Wire Wire Line
	5350 6700 5700 6700
$Comp
L MyLibrary:74F27 U36
U 2 1
P 6050 6300
F 0 "U36" V 6000 6300 50  0000 C CNN
F 1 "74F27" V 6100 6300 50  0000 C CNN
F 2 "MyLibrary:SOIC-14" H 7150 5950 50  0001 C CNN
F 3 "" H 7150 5950 50  0001 C CNN
	2    6050 6300
	1    0    0    -1  
$EndComp
Wire Wire Line
	5700 5900 6050 5900
Wire Wire Line
	6400 5900 6400 6200
Connection ~ 5700 5900
Connection ~ 6050 5900
Wire Wire Line
	6050 5900 6400 5900
Wire Wire Line
	6400 6400 6400 6700
Wire Wire Line
	6400 6700 6050 6700
Connection ~ 5700 6700
Connection ~ 6050 6700
Wire Wire Line
	6050 6700 5700 6700
Wire Wire Line
	8150 1450 8150 1550
Wire Wire Line
	8150 1550 8150 1750
Connection ~ 8150 1550
Connection ~ 8200 2800
Wire Wire Line
	8200 2800 8350 2800
Wire Wire Line
	7850 2800 8200 2800
Wire Wire Line
	10450 1450 10450 2800
Wire Wire Line
	10050 2800 10450 2800
Wire Wire Line
	9250 5950 9400 5950
Wire Wire Line
	9400 6250 10000 6250
Wire Wire Line
	9250 6250 9400 6250
Wire Wire Line
	9250 6000 9250 5950
Wire Wire Line
	3350 4550 3500 4550
Wire Wire Line
	3350 4400 3350 4550
Wire Wire Line
	8700 4000 8700 4050
Wire Wire Line
	8700 4000 8650 4000
Wire Wire Line
	8700 4600 8650 4600
Wire Wire Line
	8700 4600 8700 4650
Wire Wire Line
	9950 5000 9950 5300
Wire Wire Line
	9950 5300 9950 5600
Connection ~ 9400 6250
Wire Wire Line
	10000 5350 10000 6250
Wire Wire Line
	9400 5950 9400 5900
Connection ~ 9400 5950
Wire Wire Line
	10000 4400 10000 5250
Wire Notes Line
	7800 5100 7800 4500
Wire Notes Line
	9550 4500 9550 5100
Connection ~ 7850 3050
Connection ~ 10000 1550
$Comp
L power:+5V #PWR?
U 1 1
P 1650 2400
AR Path="/607C949D" Ref="#PWR?"  Part="1" 
AR Path="/5DC36CF9/607C949D" Ref="#PWR0204"  Part="1" 
F 0 "#PWR0204" H 1650 2250 50  0001 C CNN
F 1 "+5V" H 1665 2573 50  0000 C CNN
F 2 "" H 1650 2400 50  0001 C CNN
F 3 "" H 1650 2400 50  0001 C CNN
	1    1650 2400
	1    0    0    -1  
$EndComp
$Comp
L power:+5V #PWR?
U 1 1
P 4250 1050
AR Path="/607DC9A7" Ref="#PWR?"  Part="1" 
AR Path="/5DC36CF9/607DC9A7" Ref="#PWR0205"  Part="1" 
F 0 "#PWR0205" H 4250 900 50  0001 C CNN
F 1 "+5V" H 4265 1223 50  0000 C CNN
F 2 "" H 4250 1050 50  0001 C CNN
F 3 "" H 4250 1050 50  0001 C CNN
	1    4250 1050
	1    0    0    -1  
$EndComp
$Comp
L power:+5V #PWR?
U 1 1
P 8150 1200
AR Path="/607EFF33" Ref="#PWR?"  Part="1" 
AR Path="/5DC36CF9/607EFF33" Ref="#PWR0206"  Part="1" 
F 0 "#PWR0206" H 8150 1050 50  0001 C CNN
F 1 "+5V" H 8165 1373 50  0000 C CNN
F 2 "" H 8150 1200 50  0001 C CNN
F 3 "" H 8150 1200 50  0001 C CNN
	1    8150 1200
	1    0    0    -1  
$EndComp
$Comp
L power:+5V #PWR?
U 1 1
P 8550 1200
AR Path="/607F9AD9" Ref="#PWR?"  Part="1" 
AR Path="/5DC36CF9/607F9AD9" Ref="#PWR0207"  Part="1" 
F 0 "#PWR0207" H 8550 1050 50  0001 C CNN
F 1 "+5V" H 8565 1373 50  0000 C CNN
F 2 "" H 8550 1200 50  0001 C CNN
F 3 "" H 8550 1200 50  0001 C CNN
	1    8550 1200
	1    0    0    -1  
$EndComp
$Comp
L power:+5V #PWR?
U 1 1
P 10000 1250
AR Path="/60820738" Ref="#PWR?"  Part="1" 
AR Path="/5DC36CF9/60820738" Ref="#PWR0208"  Part="1" 
F 0 "#PWR0208" H 10000 1100 50  0001 C CNN
F 1 "+5V" H 10015 1423 50  0000 C CNN
F 2 "" H 10000 1250 50  0001 C CNN
F 3 "" H 10000 1250 50  0001 C CNN
	1    10000 1250
	1    0    0    -1  
$EndComp
$Comp
L power:+5V #PWR?
U 1 1
P 10400 1150
AR Path="/6082A41C" Ref="#PWR?"  Part="1" 
AR Path="/5DC36CF9/6082A41C" Ref="#PWR0209"  Part="1" 
F 0 "#PWR0209" H 10400 1000 50  0001 C CNN
F 1 "+5V" H 10415 1323 50  0000 C CNN
F 2 "" H 10400 1150 50  0001 C CNN
F 3 "" H 10400 1150 50  0001 C CNN
	1    10400 1150
	1    0    0    -1  
$EndComp
$Comp
L power:+5V #PWR?
U 1 1
P 9400 5900
AR Path="/6085A96E" Ref="#PWR?"  Part="1" 
AR Path="/5DC36CF9/6085A96E" Ref="#PWR0210"  Part="1" 
F 0 "#PWR0210" H 9400 5750 50  0001 C CNN
F 1 "+5V" H 9415 6073 50  0000 C CNN
F 2 "" H 9400 5900 50  0001 C CNN
F 3 "" H 9400 5900 50  0001 C CNN
	1    9400 5900
	1    0    0    -1  
$EndComp
$Comp
L power:+5V #PWR?
U 1 1
P 9250 5400
AR Path="/6086462D" Ref="#PWR?"  Part="1" 
AR Path="/5DC36CF9/6086462D" Ref="#PWR0211"  Part="1" 
F 0 "#PWR0211" H 9250 5250 50  0001 C CNN
F 1 "+5V" H 9265 5573 50  0000 C CNN
F 2 "" H 9250 5400 50  0001 C CNN
F 3 "" H 9250 5400 50  0001 C CNN
	1    9250 5400
	1    0    0    -1  
$EndComp
$Comp
L power:+5V #PWR?
U 1 1
P 9250 4800
AR Path="/6086E17D" Ref="#PWR?"  Part="1" 
AR Path="/5DC36CF9/6086E17D" Ref="#PWR0212"  Part="1" 
F 0 "#PWR0212" H 9250 4650 50  0001 C CNN
F 1 "+5V" H 9265 4973 50  0000 C CNN
F 2 "" H 9250 4800 50  0001 C CNN
F 3 "" H 9250 4800 50  0001 C CNN
	1    9250 4800
	1    0    0    -1  
$EndComp
$Comp
L power:+5V #PWR?
U 1 1
P 9250 4200
AR Path="/60877D69" Ref="#PWR?"  Part="1" 
AR Path="/5DC36CF9/60877D69" Ref="#PWR0223"  Part="1" 
F 0 "#PWR0223" H 9250 4050 50  0001 C CNN
F 1 "+5V" H 9265 4373 50  0000 C CNN
F 2 "" H 9250 4200 50  0001 C CNN
F 3 "" H 9250 4200 50  0001 C CNN
	1    9250 4200
	1    0    0    -1  
$EndComp
$Comp
L power:+5V #PWR?
U 1 1
P 4500 5800
AR Path="/6088B2A0" Ref="#PWR?"  Part="1" 
AR Path="/5DC36CF9/6088B2A0" Ref="#PWR0224"  Part="1" 
F 0 "#PWR0224" H 4500 5650 50  0001 C CNN
F 1 "+5V" H 4515 5973 50  0000 C CNN
F 2 "" H 4500 5800 50  0001 C CNN
F 3 "" H 4500 5800 50  0001 C CNN
	1    4500 5800
	1    0    0    -1  
$EndComp
$Comp
L power:+5V #PWR?
U 1 1
P 9150 2150
AR Path="/60C65B91" Ref="#PWR?"  Part="1" 
AR Path="/5DC36CF9/60C65B91" Ref="#PWR0225"  Part="1" 
F 0 "#PWR0225" H 9150 2000 50  0001 C CNN
F 1 "+5V" H 9165 2323 50  0000 C CNN
F 2 "" H 9150 2150 50  0001 C CNN
F 3 "" H 9150 2150 50  0001 C CNN
	1    9150 2150
	-1   0    0    1   
$EndComp
$Comp
L power:+5V #PWR?
U 1 1
P 9600 2700
AR Path="/60C792CA" Ref="#PWR?"  Part="1" 
AR Path="/5DC36CF9/60C792CA" Ref="#PWR0226"  Part="1" 
F 0 "#PWR0226" H 9600 2550 50  0001 C CNN
F 1 "+5V" H 9615 2873 50  0000 C CNN
F 2 "" H 9600 2700 50  0001 C CNN
F 3 "" H 9600 2700 50  0001 C CNN
	1    9600 2700
	1    0    0    -1  
$EndComp
$Comp
L power:+5V #PWR0227
U 1 1
P 7600 2950
F 0 "#PWR0227" H 7600 2800 50  0001 C CNN
F 1 "+5V" V 7615 3078 50  0000 L CNN
F 2 "" H 7600 2950 50  0001 C CNN
F 3 "" H 7600 2950 50  0001 C CNN
	1    7600 2950
	0    -1   -1   0   
$EndComp
$Comp
L power:+5V #PWR0228
U 1 1
P 8650 4000
F 0 "#PWR0228" H 8650 3850 50  0001 C CNN
F 1 "+5V" V 8665 4128 50  0000 L CNN
F 2 "" H 8650 4000 50  0001 C CNN
F 3 "" H 8650 4000 50  0001 C CNN
	1    8650 4000
	0    -1   -1   0   
$EndComp
$Comp
L power:+5V #PWR0229
U 1 1
P 8650 4600
F 0 "#PWR0229" H 8650 4450 50  0001 C CNN
F 1 "+5V" V 8665 4728 50  0000 L CNN
F 2 "" H 8650 4600 50  0001 C CNN
F 3 "" H 8650 4600 50  0001 C CNN
	1    8650 4600
	0    -1   -1   0   
$EndComp
$Comp
L power:+5V #PWR0230
U 1 1
P 8650 5200
F 0 "#PWR0230" H 8650 5050 50  0001 C CNN
F 1 "+5V" V 8665 5328 50  0000 L CNN
F 2 "" H 8650 5200 50  0001 C CNN
F 3 "" H 8650 5200 50  0001 C CNN
	1    8650 5200
	0    -1   -1   0   
$EndComp
$Comp
L power:+5V #PWR0231
U 1 1
P 8650 5800
F 0 "#PWR0231" H 8650 5650 50  0001 C CNN
F 1 "+5V" V 8665 5928 50  0000 L CNN
F 2 "" H 8650 5800 50  0001 C CNN
F 3 "" H 8650 5800 50  0001 C CNN
	1    8650 5800
	0    -1   -1   0   
$EndComp
$EndSCHEMATC
